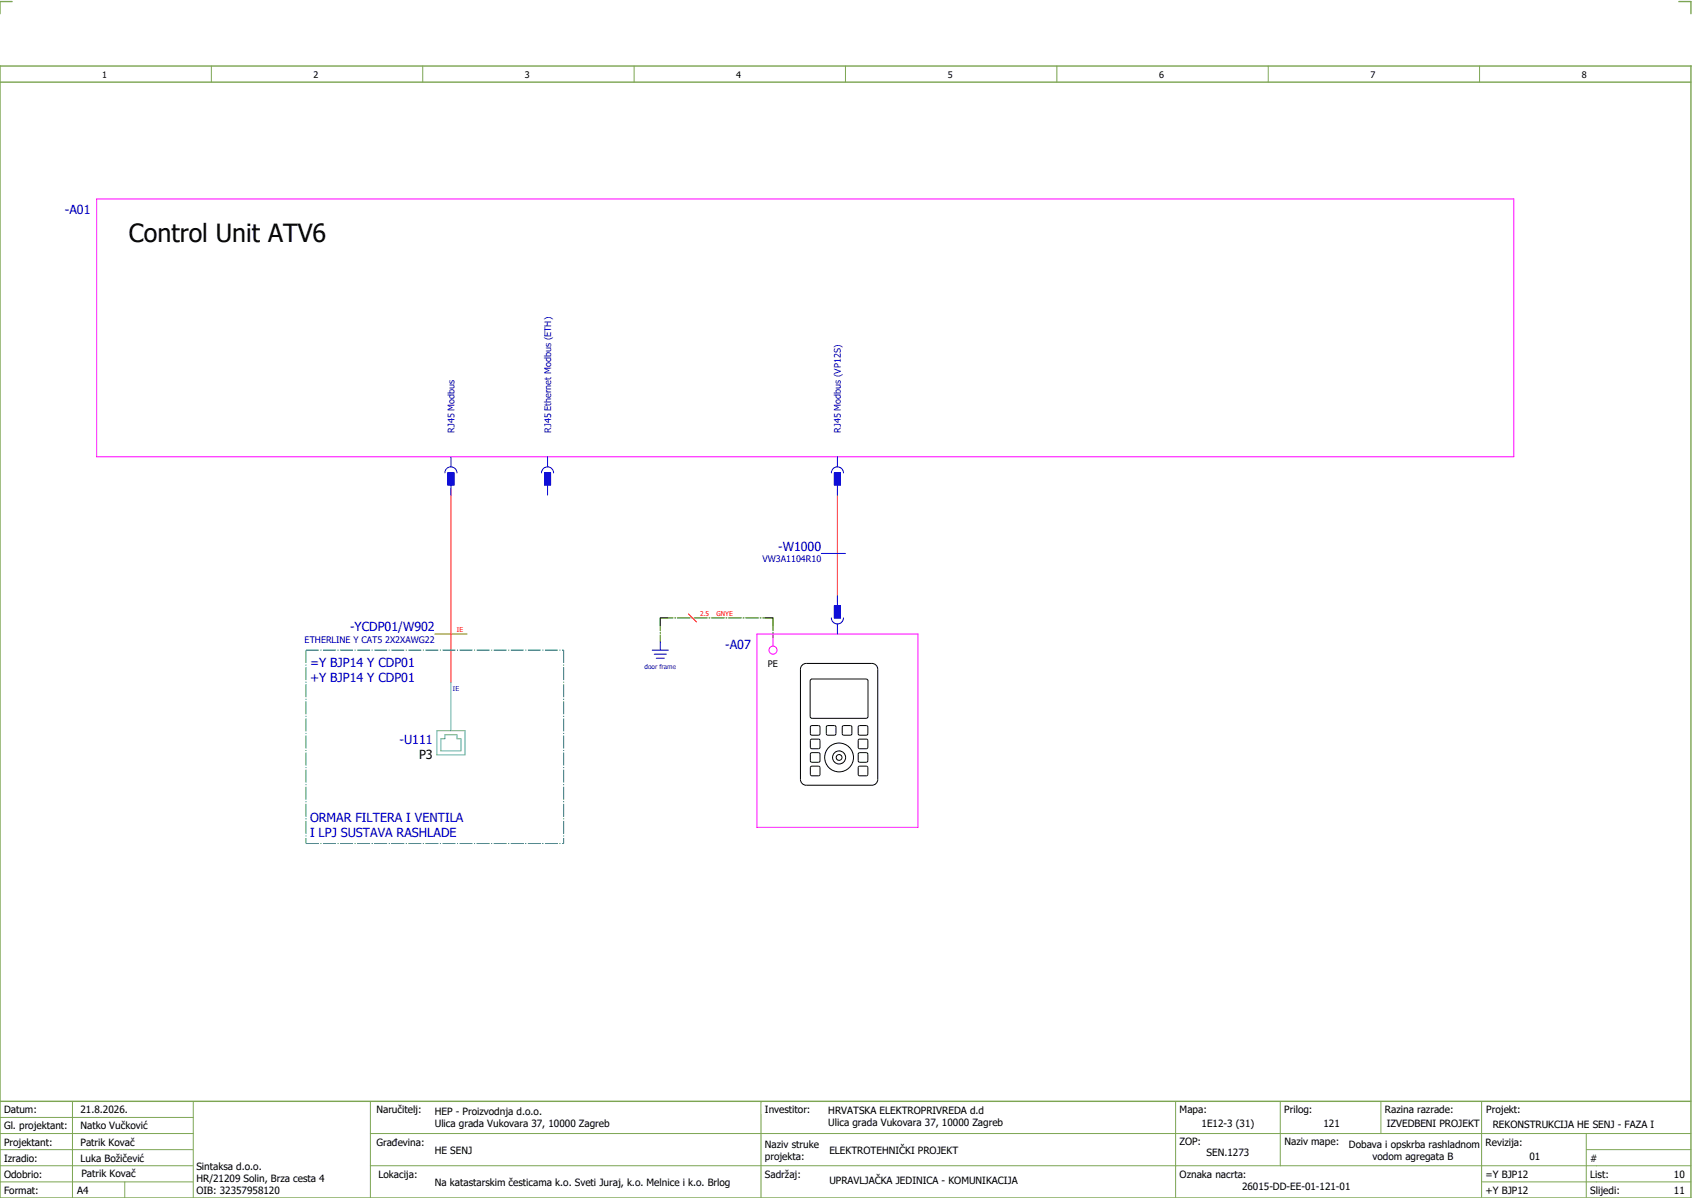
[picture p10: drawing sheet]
<svg xmlns="http://www.w3.org/2000/svg" width="421mm" height="297mm" viewBox="0 0 421 297" stroke-linecap="round" stroke-linejoin="round" font-family="sans-serif">
<path d="M0 16.4h420v281h-420zM3 .4h-3v3M417 .4h3v3M0 20.4h420M0 273.4h420" fill="none" stroke="#7ca552" stroke-width=".35"/>
<g fill="none" stroke="#7ca552" stroke-width=".25">
<path d="M52.5 16.4v4M105 16.4v4M157.5 16.4v4M210 16.4v4M262.5 16.4v4M315 16.4v4M367.5 16.4v4M0 277.4h48M18 273.4v24M48 273.4v24M92 273.4v24M189 273.4v24"/>
<path d="M292 273.4v23.8M318 273.4v16M343 273.4v8M368 273.4v23.8M0 281.4h48M0 285.4h47.8M0 293.4h47.8M31 293.4v4M47.8 289.4h-47.8M92 281.4h328M92 289.4h328M368 293.4h52"/>
<path d="M394 285.4h26M394 281.4v15.8"/>
</g>
<path d="M164 153.4h28M164 153.4v6M192 153.4v5" fill="none" stroke="#008000" stroke-width=".25" stroke-dasharray="3.2 .4 .3 .4"/>
<path d="M112 121.4v48M208 121.4v28M171 152.4l2 2" fill="none" stroke="#f00" stroke-width=".25"/>
<g fill="none" stroke="#000" stroke-width=".25">
<path d="M199.4 165l.9-.3h16.3a1.44 1.44 0 0 1 1.4 1.4v27.4a1.44 1.44 0 0 1-1.4 1.4h-16.3a1.44 1.44 0 0 1-1.5-1.4v-27.4l.1-.4zM201.5 168.6h13.9l.2 .4-.1 9.1-.4 .2h-13.6l-.3-.5v-8.8zM201.3 187l.4-.2 1.8 .1 .2 .3-.1 1.8-.3 .2h-1.8l-.2-.4zM201.3 183.7l.4-.2h1.8l.2 .4-.1 1.8-.3 .2-1.8-.1-.2-.3zM201.5 190.2h1.8l.3 .2 .1 1.8-.2 .3-1.8 .1-.4-.2v-1.8zM201.5 180.2l1.8-.1 .3 .2 .1 1.8-.2 .4h-1.8l-.4-.2v-1.8zM205.3 180.3l.3-.2 1.8 .1 .2 .3v1.8l-.3 .2h-1.9l-.2-.4zM209.2 180.3l.4-.2 1.8 .1 .2 .3-.1 1.8-.3 .2h-1.8l-.2-.4zM213.2 190.4l.3-.2h1.9l.2 .4-.1 1.8-.3 .2-1.9-.1-.1-.3zM213.2 187l.3-.2 1.9 .1 .2 .3-.1 1.8-.3 .2h-1.9l-.1-.4zM213.2 183.7l.3-.2h1.9l.2 .4-.1 1.8-.3 .2-1.9-.1-.1-.3zM213.2 180.3l.3-.2 1.9 .1 .2 .3-.1 1.8-.3 .2h-1.9l-.1-.4z"/>
<circle cx="208.4" cy="188" r="3.6"/>
<circle cx="208.4" cy="188" r="1.62"/>
<circle cx="208.4" cy="188" r=".72"/>
</g>
<path d="M164 153.4h2M164 153.4v2M190 153.4h2M192 153.4v2" fill="none" stroke="#008000" stroke-width=".25" stroke-dasharray="3.2 .4 .3 .4" stroke-linecap="butt"/>
<g fill="none" stroke="#f0f" stroke-width=".25">
<path d="M24 49.4h352v64h-352zM188 157.4h40v48h-40zM192 157.4v3"/>
<circle cx="192" cy="161.4" r="1"/>
</g>
<g fill="none" stroke="#00f" stroke-width=".25">
<path d="M110.5 117.4a1.5 1.5 0 0 1 1.5-1.5 1.5 1.5 0 0 1 1.5 1.5M111.2 117.4h1.5v3h-1.5zM112 113.4v2.5M134.5 117.4a1.5 1.5 0 0 1 1.5-1.5 1.5 1.5 0 0 1 1.5 1.5M135.3 117.4h1.5v3h-1.5zM136 113.4v2.5M206.5 117.4a1.5 1.5 0 0 1 1.5-1.5 1.5 1.5 0 0 1 1.5 1.5M207.2 117.4h1.5v3h-1.5zM208 113.4v2.5M112 120.4v2.5M136 120.4v2.5M204 137.4h6"/>
<path d="M208 120.4v2.5M164 159.4v2M206.5 153.4a1.5 1.5 0 0 0 1.5 1.5 1.5 1.5 0 0 0 1.5-1.5M207.2 150.4h1.5v3h-1.5zM208 147.9v2.5M208 154.9v2.5M162 161.4h4M162.5 162.4h3M163 163.4h2"/>
</g>
<g fill="#00f" stroke="#00f" stroke-width=".25">
<path d="M111.2 117.4h1.5v3h-1.5z"/>
<path d="M135.3 117.4h1.5v3h-1.5z"/>
<path d="M207.2 117.4h1.5v3h-1.5z"/>
<path d="M207.2 150.4h1.5v3h-1.5z"/>
</g>
<path d="M76 161.4h64M76 161.4v48M140 161.4v48M76 209.4h64" fill="none" stroke="#007f7f" stroke-width=".25" stroke-dasharray="3.2 .4 .3 .4" stroke-linecap="butt"/>
<path d="M112 169.4v12M108.5 181.4h7v6h-7zM110.5 182.4h3v1h1v3h-5v-3h1z" fill="none" stroke="#52a5a5" stroke-width=".25"/>
<path d="M108 157.4h8" fill="none" stroke="#a57c00" stroke-width=".25"/>
<text font-size="6.2" x="32" y="60.1">Control Unit ATV6</text>
<g font-size="3.1" fill="#00f">
<text x="16.1" y="53">-A01</text>
<text x="193.3" y="136.8">-W1000</text>
<text x="86.9" y="156.8">-YCDP01/W902</text>
<text x="180.1" y="161">-A07</text>
<text x="77" y="165.5">=Y BJP14 Y CDP01</text>
<text x="77" y="169.3">+Y BJP14 Y CDP01</text>
<text x="99.3" y="184.6">-U111</text>
<text x="77" y="204">ORMAR FILTERA I VENTILA</text>
<text x="77" y="207.8">I LPJ SUSTAVA RASHLADE</text>
</g>
<text font-size="3.1" x="104.1" y="188.4">P3</text>
<g font-size="2.5">
<text x="1" y="276.4">Datum:</text>
<text x="1" y="280.4">Gl. projektant:</text>
<text x="20" y="276.4">21.8.2026.</text>
<text x="20" y="280.4">Natko Vučković</text>
<text x="93.5" y="276.4">Naručitelj:</text>
<text x="108" y="276.9">HEP - Proizvodnja d.o.o.</text>
<text x="108" y="279.9">Ulica grada Vukovara 37, 10000 Zagreb</text>
<text x="190" y="276.4">Investitor:</text>
<text x="205.7" y="276.6">HRVATSKA ELEKTROPRIVREDA d.d</text>
<text x="205.7" y="279.6">Ulica grada Vukovara 37, 10000 Zagreb</text>
<text x="293" y="276.4">Mapa:</text>
<text x="298.4" y="279.9">1E12-3 (31)</text>
<text x="319" y="276.4">Prilog:</text>
<text x="328.7" y="279.9">121</text>
<text x="344" y="276.4">Razina razrade:</text>
<text x="344.4" y="279.9">IZVEDBENI PROJEKT</text>
<text x="369.2" y="276.3">Projekt:</text>
<text x="370.8" y="279.9">REKONSTRUKCIJA HE SENJ - FAZA I</text>
<text x="1" y="284.4">Projektant:</text>
<text x="20" y="284.4">Patrik Kovač</text>
<text x="93.5" y="284.4">Građevina:</text>
<text x="108" y="286.4">HE SENJ</text>
<text x="190" y="284.9">Naziv struke</text>
<text x="190" y="287.9">projekta:</text>
<text x="206" y="286.5">ELEKTROTEHNIČKI PROJEKT</text>
<text x="293" y="284.3">ZOP:</text>
<text x="299.7" y="286.9">SEN.1273</text>
<text x="319" y="284.3">Naziv mape:</text>
<text x="335.1" y="285">Dobava i opskrba rashladnom</text>
<text x="340.9" y="288">vodom agregata B</text>
<text x="369" y="284.4">Revizija:</text>
<text x="379.9" y="287.9">01</text>
<text x="1" y="288.4">Izradio:</text>
<text x="1" y="292.4">Odobrio:</text>
<text x="20" y="288.4">Luka Božičević</text>
<text x="20.2" y="292.3">Patrik Kovač</text>
<text x="48.8" y="290.4">Sintaksa d.o.o.</text>
<text x="48.8" y="293.4">HR/21209 Solin, Brza cesta 4</text>
<text x="94" y="292.4">Lokacija:</text>
<text x="190" y="292.4">Sadržaj:</text>
<text x="206" y="293.9">UPRAVLJAČKA JEDINICA - KOMUNIKACIJA</text>
<text x="293" y="292.4">Oznaka nacrta:</text>
<text x="369" y="292.4">=Y BJP12</text>
<text x="395" y="292.4">List:</text>
<text x="395" y="288.4">#</text>
<text x="415.8" y="292.4">10</text>
<text x="1" y="296.4">Format:</text>
<text x="19.2" y="296.4">A4</text>
<text x="48.8" y="296.4">OIB: 32357958120</text>
<text x="108" y="294.4">Na katastarskim česticama k.o. Sveti Juraj, k.o. Melnice i k.o. Brlog</text>
<text x="308.5" y="295.4">26015-DD-EE-01-121-01</text>
<text x="369" y="296.4">+Y BJP12</text>
<text x="395" y="296.4">Slijedi:</text>
<text x="415.8" y="296.4">11</text>
</g>
<g font-size="2.2">
<text x="25.4" y="19.4">1</text>
<text x="77.9" y="19.4">2</text>
<text x="130.4" y="19.4">3</text>
<text x="182.9" y="19.4">4</text>
<text x="235.4" y="19.4">5</text>
<text x="287.9" y="19.4">6</text>
<text x="340.4" y="19.4">7</text>
<text x="392.9" y="19.4">8</text>
<text x="190.8" y="165.6">PE</text>
</g>
<g font-size="2.2" fill="#00f">
<text x="112.9" y="107.4" transform="rotate(-90 112.9 107.4)">RJ45 Modbus</text>
<text x="136.9" y="107.4" transform="rotate(-90 136.9 107.4)">RJ45 Ethernet Modbus (ETH)</text>
<text x="208.9" y="107.4" transform="rotate(-90 208.9 107.4)">RJ45 Modbus (VP12S)</text>
<text x="189.4" y="139.6">VW3A1104R10</text>
<text x="75.7" y="159.6">ETHERLINE Y CAT5 2X2XAWG22</text>
</g>
<g font-size="1.6" fill="#f00">
<text x="173.9" y="153">2.5</text>
<text x="178" y="153">GNYE</text>
<text x="113.5" y="156.9">IE</text>
</g>
<g font-size="1.6" fill="#00f">
<text x="160.1" y="166">door frame</text>
<text x="112.5" y="171.5">IE</text>
</g>
</svg>
